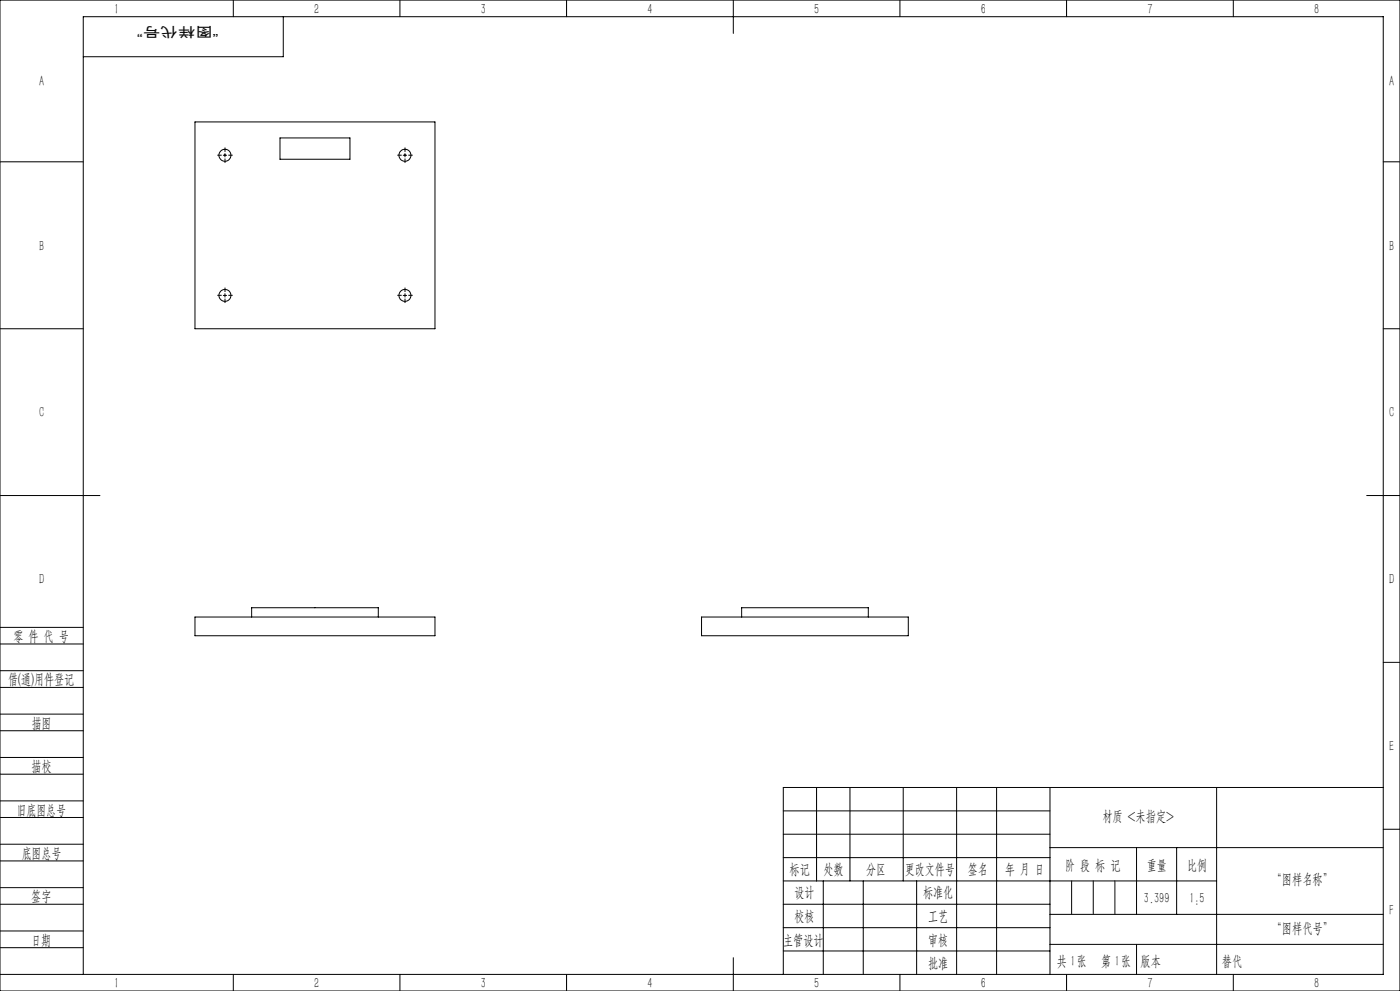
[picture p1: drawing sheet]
<svg xmlns="http://www.w3.org/2000/svg" width="420mm" height="297mm" viewBox="0 0 420 297" stroke-linecap="round" stroke-linejoin="round" font-family="sans-serif">
<g fill="none" stroke="#000" stroke-width=".3">
<path d="M0 0h420v297h-420zM70 0v5M85 5v12h-60M120 0v5M170 0v5M220 0v10M270 0v5M320 0v5M370 0v5M58.5 36.5h72v62h-72zM0 48.5h25M67 46.5h1"/>
<path d="M67.5 46v1M84 41.3h21v6.4h-21zM121 46.5h1M121.5 46v1M415 48.5h5M0 98.5h25M67 88.5h1M67.5 88v1M121 88.5h1M121.5 88v1M415 98.5h5M0 148.5h30"/>
<path d="M410 148.5h10M0 193h25M0 188h25M58.5 184.9h72v5.6h-72zM75.5 184.9v-2.8h38v2.8M210.5 184.9h62v5.6h-62zM222.5 184.9v-2.8h38v2.8M415 198.5h5M0 206h25M0 201h25M0 219h25M0 214h25"/>
<path d="M0 232h25M0 227h25M245 236v28M255 236v28M271 236v28M287 236v56M299 236v56M315 236v56M365 236v56M415 236h-180v56M0 245h25M0 240h25"/>
<path d="M0 258h25M0 253h25M235 243h80M235 250h80M235 257h80M315 254h100M341 254v20M353 254v20M415 248.5h5M0 271h25M0 266h25M0 279h25"/>
<path d="M235 271h80M235 264h130M235 278h80M247 264v28M259 264v28M275 264v28M315 274h100M0 284h25M0 292h415v-287h-390v287M70 292v5M120 292v5M170 292v5"/>
<path d="M220 287v10M235 285h80M270 292v5M315 283h100M320 292v5M370 292v5"/>
<circle cx="67.5" cy="46.5" r="1.79"/>
<circle cx="121.5" cy="46.5" r="1.79"/>
<circle cx="67.5" cy="88.5" r="1.79"/>
<circle cx="121.5" cy="88.5" r="1.79"/>
</g>
<g fill="none" stroke="#000" stroke-width=".3" stroke-dasharray="30.5 1.3 1.3 1.3" stroke-linecap="butt">
<path d="M66.5 46.5h-1.3M67.5 45.5v-1.3M67.5 47.5v1.3M68.5 46.5h1.3M120.5 46.5h-1.3M121.5 45.5v-1.3M121.5 47.5v1.3M122.5 46.5h1.3M66.5 88.5h-1.3M67.5 87.5v-1.3M67.5 89.5v1.3M68.5 88.5h1.3"/>
<path d="M120.5 88.5h-1.3M121.5 87.5v-1.3M121.5 89.5v1.3M122.5 88.5h1.3"/>
</g>
<path d="M321.5 264v10M328 264v10M334.5 264v10M341 283v9" fill="none" stroke="#0a0605" stroke-width=".3"/>
<g font-size="4.4">
<text x="34.2" y="4.2">1</text>
<text x="94.2" y="4.2">2</text>
<text x="144.2" y="4.2">3</text>
<text x="194.2" y="4.2">4</text>
<text x="244.2" y="4.2">5</text>
<text x="294.2" y="4.2">6</text>
<text x="344.2" y="4.2">7</text>
<text x="394.2" y="4.2">8</text>
<text x="11.7" y="25.9">A</text>
<text x="416.7" y="25.9">A</text>
<text x="11.7" y="75.1">B</text>
<text x="416.7" y="75.1">B</text>
<text x="11.7" y="125.1">C</text>
<text x="416.7" y="125.1">C</text>
<text x="11.7" y="175.1">D</text>
<text x="416.7" y="175.1">D</text>
<text x="4" y="192">零 件 代 号</text>
<text x="2.5" y="205.1">借(通)用件登记</text>
<text x="9.5" y="218.1">描图</text>
<text x="416.7" y="225.1">E</text>
<text x="9.5" y="231.1">描校</text>
<text x="5" y="244.2">旧底图总号</text>
<text x="330.7" y="246.2">材质 &lt;未指定&gt;</text>
<text x="6.5" y="257.2">底图总号</text>
<text x="236.9" y="261.9">标记</text>
<text x="247.1" y="261.9">处数</text>
<text x="259.9" y="261.9">分区</text>
<text x="271.5" y="261.9">更改文件号</text>
<text x="290.4" y="261.9">签名</text>
<text x="301.5" y="261.9">年 月 日</text>
<text x="319.5" y="260.6">阶 段 标 记</text>
<text x="344" y="260.6">重量</text>
<text x="356.1" y="260.6">比例</text>
<text x="238.3" y="268.9">设计</text>
<text x="276.9" y="268.9">标准化</text>
<text x="381.5" y="264.8">“图样名称”</text>
<text x="9.4" y="270.1">签字</text>
<text x="343.2" y="270.7">3.399</text>
<text x="356.8" y="270.7">1:5</text>
<text x="416.8" y="274.4">F</text>
<text x="238.3" y="276.1">校核</text>
<text x="278.4" y="276">工艺</text>
<text x="381.5" y="279.6">“图样代号”</text>
<text x="9.4" y="283.2">日期</text>
<text x="234.9" y="283.3">主管设计</text>
<text x="278.4" y="283.3">审核</text>
<text x="278.4" y="290.2">批准</text>
<text x="317.1" y="289.4">共 张</text>
<text x="321.1" y="289.4">1</text>
<text x="330.3" y="289.4">第 张</text>
<text x="334.5" y="289.4">1</text>
<text x="342.1" y="289.4">版本</text>
<text x="34.2" y="296.2">1</text>
<text x="94.2" y="296.2">2</text>
<text x="144.2" y="296.2">3</text>
<text x="194.2" y="296.2">4</text>
<text x="244.2" y="296.2">5</text>
<text x="294.2" y="296.2">6</text>
<text x="344.2" y="296.2">7</text>
<text x="394.2" y="296.2">8</text>
</g>
<text font-size="4.4" fill="#0a0605" x="366.6" y="289.4">替代</text>
<text font-size="4.1" fill="#0a0605" x="65.6" y="8" transform="rotate(-180 65.6 8)">“图样代号”</text>
</svg>
